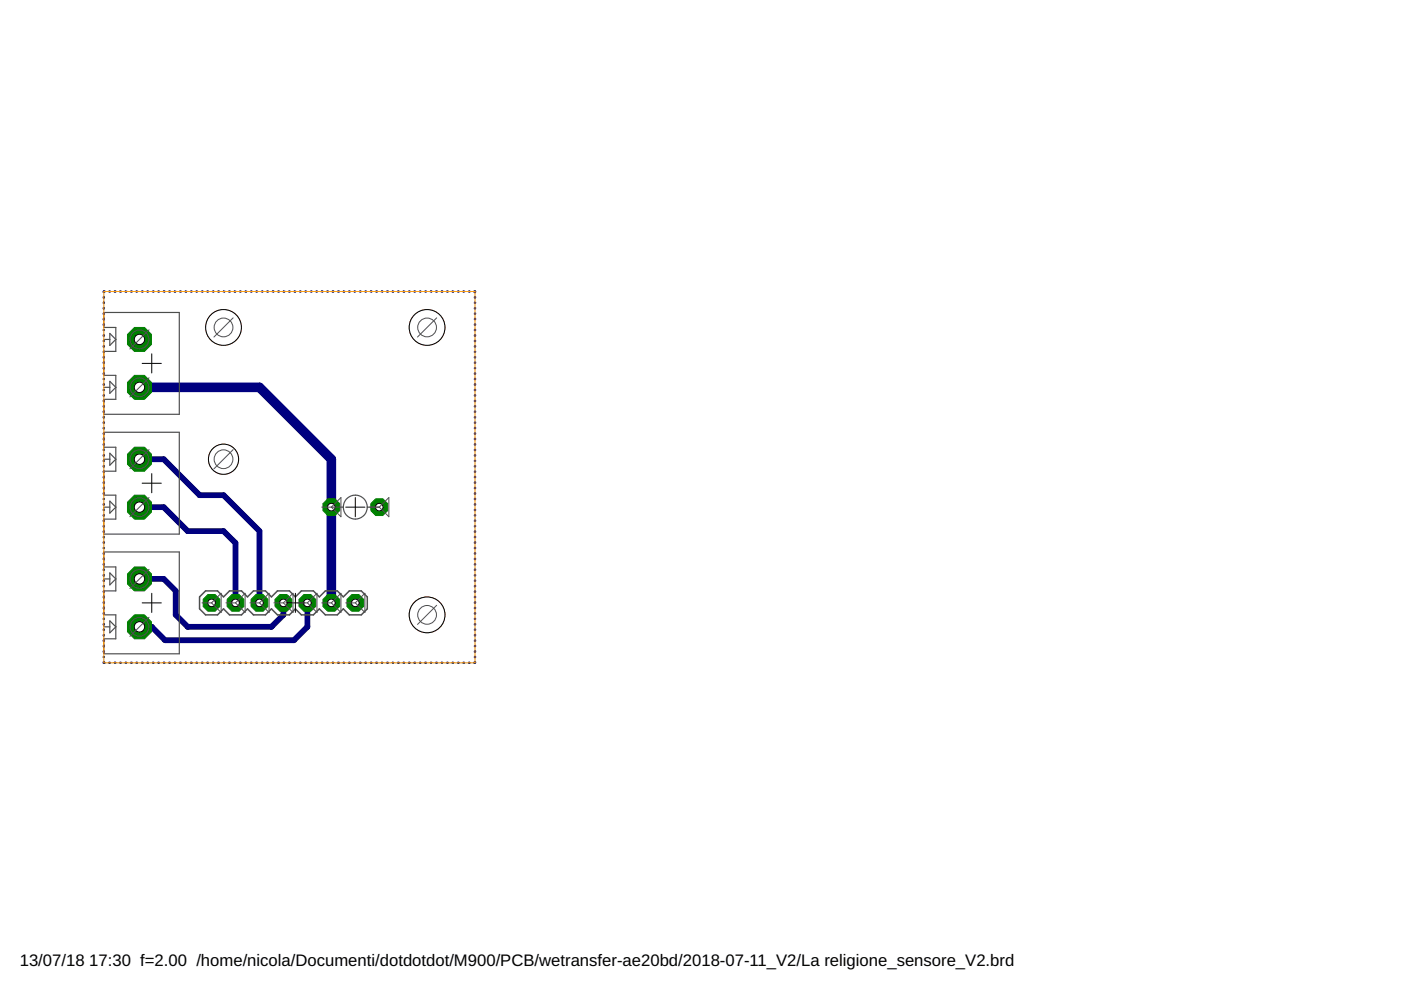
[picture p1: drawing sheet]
<svg xmlns="http://www.w3.org/2000/svg" width="297mm" height="210mm" viewBox="0 0 297 210" stroke-linecap="round" stroke-linejoin="round" font-family="sans-serif">
<g fill="none" stroke="#000080" stroke-width=".51">
<path d="M22 63v.1M22 64.1v.2M22 65.3v.1M22 66.4v.2M22 67.6v.1M22 68.7v.2M22 69.9v.1M22 71.1v.1M22 72.2v.1M22 73.4v.1M22 74.5v.2M22 75.7v.1"/>
<path d="M22 76.8v.2M22 78v.1M22 79.1v.2M22.2 61.8l-.2 .2M23.2 61.8h.1M24.3 61.8h.2M25.5 61.8h.1M26.6 61.8h.2M27.8 61.8h.1M28.9 61.8h.2M30.1 61.8h.1M31.3 61.8h.1"/>
<path d="M32.4 61.8h.2M33.6 61.8h.1M34.7 61.8h.2M35.9 61.8h.1M37 61.8h.2M38.2 61.8h.1M39.3 61.8h.2M40.5 61.8h.1M41.7 61.8h.1M42.8 61.8h.1M44 61.8h.1M45.1 61.8h.2"/>
<path d="M46.3 61.8h.1M47.4 61.8h.2M48.6 61.8h.1M49.7 61.8h.2M50.9 61.8h.1M52 61.8h.2M53.2 61.8h.1M54.4 61.8h.1M55.5 61.8h.1M56.7 61.8h.1M57.8 61.8h.2M59 61.8h.1"/>
<path d="M60.1 61.8h.2M61.3 61.8h.1M62.4 61.8h.2M63.6 61.8h.1M64.7 61.8h.2M65.9 61.8h.2M67.1 61.8h.1M68.2 61.8h.2M69.4 61.8h.1M70.5 61.8h.2M71.7 61.8h.1M72.9 61.8h.1"/>
<path d="M74 61.8h.1M75.2 61.8h.1M76.3 61.8h.2M77.5 61.8h.1M78.6 61.8h.2M79.8 61.8h.1M80.9 61.8h.2M82.1 61.8h.1M83.2 61.8h.2M84.4 61.8h.1M85.6 61.8h.1M86.7 61.8h.1"/>
<path d="M87.9 61.8h.1M89 61.8h.2M90.2 61.8h.1M91.3 61.8h.2M92.5 61.8h.1M93.6 61.8h.2M94.8 61.8h.1M95.9 61.8h.2M97.1 61.8h.1M98.3 61.8h.1M99.4 61.8h.1M100.6 61.8l.1 .2"/>
<path d="M100.7 63v.1M100.7 64.1v.2M100.7 65.3v.1M100.7 66.4v.2M100.7 67.6v.1M100.7 68.7v.2M100.7 69.9v.1M100.7 71.1v.1M100.7 72.2v.1M100.7 73.4v.1M100.7 74.5v.2M100.7 75.7v.1"/>
<path d="M100.7 76.8v.2M100.7 78v.1M100.7 79.1v.2M22 80.3v.1M22 81.4v.2M22 82.6v.2M22 83.8v.1M22 84.9v.2M22 86.1v.1M22 87.2v.2M22 88.4v.1M22 89.6v.1"/>
<path d="M22 90.7v.1M22 91.9v.1M22 93v.2M22 94.2v.1M22 95.3v.2M22 96.5v.1M22 97.6v.2M22 98.8v.1M22 99.9v.2M100.7 80.3v.1M100.7 81.4v.2M100.7 82.6v.2"/>
<path d="M100.7 83.8v.1M100.7 84.9v.2M100.7 86.1v.1M100.7 87.2v.2M100.7 88.4v.1M100.7 89.6v.1M100.7 90.7v.1M100.7 91.9v.1M100.7 93v.2M100.7 94.2v.1M100.7 95.3v.2M100.7 96.5v.1"/>
<path d="M100.7 97.6v.2M100.7 98.8v.1M100.7 99.9v.2M22 101.1v.1M22 102.3v.1M22 103.4v.1M22 104.6v.1M22 105.7v.2M22 106.9v.1M22 108v.2M22 109.2v.1M22 110.3v.2"/>
<path d="M22 111.5v.1M22 112.6v.2M22 113.8v.1M22 115v.1M22 116.1v.2M22 117.3v.1M22 118.4v.2M22 119.6v.1M100.7 101.1v.1M100.7 102.3v.1M100.7 103.4v.1M100.7 104.6v.1"/>
<path d="M100.7 105.7v.2M100.7 106.9v.1M100.7 108v.2M100.7 109.2v.1M100.7 110.3v.2M100.7 111.5v.1M100.7 112.6v.2M100.7 113.8v.1M100.7 115v.1M100.7 116.1v.2M100.7 117.3v.1M100.7 118.4v.2"/>
<path d="M100.7 119.6v.1M22 120.7v.2M22 121.9v.1M22 123.1v.1M22 124.2v.2M22 125.4v.1M22 126.5v.2M22 127.7v.1M22 128.8v.2M22 130v.1M22 131.1v.2M22 132.3v.1"/>
<path d="M22 133.5v.1M22 134.6v.1M22 135.8v.1M22 136.9v.2M22 138.1v.1M22 139.2v.2M100.7 120.7v.2M100.7 121.9v.1M100.7 123.1v.1M100.7 124.2v.2M100.7 125.4v.1M100.7 126.5v.2"/>
<path d="M100.7 127.7v.1M100.7 128.8v.2M100.7 130v.1M100.7 131.1v.2M100.7 132.3v.1M100.7 133.5v.1M100.7 134.6v.1M100.7 135.8v.1M100.7 136.9v.2M100.7 138.1v.1M100.7 139.2v.2M22 140.4l.2 .1"/>
<path d="M23.2 140.5h.1M24.3 140.5h.2M25.5 140.5h.1M26.6 140.5h.2M27.8 140.5h.1M28.9 140.5h.2M30.1 140.5h.1M31.3 140.5h.1M32.4 140.5h.2M33.6 140.5h.1M34.7 140.5h.2M35.9 140.5h.1"/>
<path d="M37 140.5h.2M38.2 140.5h.1M39.3 140.5h.2M40.5 140.5h.1M41.7 140.5h.1M42.8 140.5h.1M44 140.5h.1M45.1 140.5h.2M46.3 140.5h.1M47.4 140.5h.2M48.6 140.5h.1M49.7 140.5h.2"/>
<path d="M50.9 140.5h.1M52 140.5h.2M53.2 140.5h.1M54.4 140.5h.1M55.5 140.5h.1M56.7 140.5h.1M57.8 140.5h.2M59 140.5h.1M60.1 140.5h.2M61.3 140.5h.1M62.4 140.5h.2M63.6 140.5h.1"/>
<path d="M64.7 140.5h.2M65.9 140.5h.2M67.1 140.5h.1M68.2 140.5h.2M69.4 140.5h.1M70.5 140.5h.2M71.7 140.5h.1M72.9 140.5h.1M74 140.5h.1M75.2 140.5h.1M76.3 140.5h.2M77.5 140.5h.1"/>
<path d="M78.6 140.5h.2M79.8 140.5h.1M80.9 140.5h.2M82.1 140.5h.1M83.2 140.5h.2M84.4 140.5h.1M85.6 140.5h.1M86.7 140.5h.1M87.9 140.5h.1M89 140.5h.2M90.2 140.5h.1M91.3 140.5h.2"/>
<path d="M92.5 140.5h.1M93.6 140.5h.2M94.8 140.5h.1M95.9 140.5h.2M97.1 140.5h.1M98.3 140.5h.1M99.4 140.5h.1M100.7 140.4l-.1 .1"/>
</g>
<path d="M29.6 97.4h5.1l7.6 7.6h5.1l7.6 7.6v15.2M29.6 107.5h5.1l5.1 5.1h7.6l2.5 2.5v12.7M29.6 122.7h5.1l2.6 2.6v5.1l2.5 2.5h17.8l2.5-2.5v-2.6M65.2 127.8v5.1l-2.9 2.8h-27.3l-2.8-2.8h-2.6" fill="none" stroke="#000080" stroke-width="1.2"/>
<path d="M29.6 82.1h25.4l15.3 15.3v30.4" fill="none" stroke="#000080" stroke-width="2"/>
<circle cx="29.6" cy="122.7" r="2.75" fill="#008000" stroke="#008000" stroke-width=".21"/>
<circle cx="29.6" cy="122.7" r="1.1" fill="#fff" stroke="#000" stroke-width=".21"/>
<circle cx="29.6" cy="132.9" r="2.75" fill="#008000" stroke="#008000" stroke-width=".21"/>
<circle cx="29.6" cy="132.9" r="1.1" fill="#fff" stroke="#000" stroke-width=".21"/>
<circle cx="44.9" cy="127.8" r="1.93" fill="#008000" stroke="#008000" stroke-width=".21"/>
<circle cx="44.9" cy="127.8" r=".8" fill="#fff" stroke="#000" stroke-width=".21"/>
<circle cx="49.9" cy="127.8" r="1.93" fill="#008000" stroke="#008000" stroke-width=".21"/>
<circle cx="49.9" cy="127.8" r=".8" fill="#fff" stroke="#000" stroke-width=".21"/>
<circle cx="55" cy="127.8" r="1.93" fill="#008000" stroke="#008000" stroke-width=".21"/>
<circle cx="55" cy="127.8" r=".8" fill="#fff" stroke="#000" stroke-width=".21"/>
<circle cx="60.1" cy="127.8" r="1.93" fill="#008000" stroke="#008000" stroke-width=".21"/>
<circle cx="60.1" cy="127.8" r=".8" fill="#fff" stroke="#000" stroke-width=".21"/>
<circle cx="65.2" cy="127.8" r="1.93" fill="#008000" stroke="#008000" stroke-width=".21"/>
<circle cx="65.2" cy="127.8" r=".8" fill="#fff" stroke="#000" stroke-width=".21"/>
<circle cx="70.3" cy="127.8" r="1.93" fill="#008000" stroke="#008000" stroke-width=".21"/>
<circle cx="70.3" cy="127.8" r=".8" fill="#fff" stroke="#000" stroke-width=".21"/>
<circle cx="75.3" cy="127.8" r="1.93" fill="#008000" stroke="#008000" stroke-width=".21"/>
<circle cx="75.3" cy="127.8" r=".8" fill="#fff" stroke="#000" stroke-width=".21"/>
<circle cx="29.6" cy="72" r="2.75" fill="#008000" stroke="#008000" stroke-width=".21"/>
<circle cx="29.6" cy="72" r="1.1" fill="#fff" stroke="#000" stroke-width=".21"/>
<circle cx="29.6" cy="82.1" r="2.75" fill="#008000" stroke="#008000" stroke-width=".21"/>
<circle cx="29.6" cy="82.1" r="1.1" fill="#fff" stroke="#000" stroke-width=".21"/>
<circle cx="29.6" cy="97.4" r="2.75" fill="#008000" stroke="#008000" stroke-width=".21"/>
<circle cx="29.6" cy="97.4" r="1.1" fill="#fff" stroke="#000" stroke-width=".21"/>
<circle cx="29.6" cy="107.5" r="2.75" fill="#008000" stroke="#008000" stroke-width=".21"/>
<circle cx="29.6" cy="107.5" r="1.1" fill="#fff" stroke="#000" stroke-width=".21"/>
<circle cx="80.4" cy="107.5" r="1.93" fill="#008000" stroke="#008000" stroke-width=".21"/>
<circle cx="80.4" cy="107.5" r=".8" fill="#fff" stroke="#000" stroke-width=".21"/>
<circle cx="70.3" cy="107.5" r="1.93" fill="#008000" stroke="#008000" stroke-width=".21"/>
<circle cx="70.3" cy="107.5" r=".8" fill="#fff" stroke="#000" stroke-width=".21"/>
<g fill="none" stroke="#505050" stroke-width=".25">
<path d="M22 66.3h16v21.5h-16v-3.1h2.6v-5.1h-2.6v-5.1h2.6v-5.1h-2.6zM22 72h1.3M23.3 70.7l1.3 1.3-1.3 1.2zM22 91.7h16v21.5h-16v-3.1h2.6v-5.1h-2.6v-5.1h2.6v-5.1h-2.6zM22 82.1h1.3M22 97.4h1.3M23.3 80.9l1.3 1.2-1.3 1.3zM23.3 96.1l1.3 1.3-1.3 1.2zM22 117h16v21.6h-16v-3.2h2.6v-5h-2.6v-5.1h2.6v-5.1h-2.6zM22 107.5h1.3M23.3 106.3l1.3 1.2-1.3 1.3zM70.3 107.5h2.5"/>
<path d="M72.8 107.5a2.54 2.54 0 0 1 2.5-2.5 2.54 2.54 0 0 1 2.6 2.5M72.8 107.5a2.54 2.54 0 0 0 2.5 2.6 2.54 2.54 0 0 0 2.6-2.6M77.9 107.5h2.5M22 122.7h1.3M22 132.9h1.3M23.3 121.5l1.3 1.2-1.3 1.3zM23.3 131.6l1.3 1.3-1.3 1.3z"/>
</g>
<path d="M43.6 125.3h2.5l1.3 1.3 1.3-1.3h2.5l1.3 1.3 1.2-1.3h2.6l1.3 1.3 1.2-1.3h2.6l1.2 1.3 1.3-1.3h2.5l1.3 1.3 1.3-1.3h2.5l1.3 1.3 1.3-1.3h2.5l1.3 1.3v2.5l-1.3 1.3h-2.5l-1.3-1.3-1.3 1.3h-2.5l-1.3-1.3-1.3 1.3h-2.5l-1.3-1.3-1.2 1.3h-2.6l-1.2-1.3-1.3 1.3h-2.6l-1.2-1.3-1.3 1.3h-2.5l-1.3-1.3-1.3 1.3h-2.5l-1.3-1.3v-2.5z" fill="none" stroke="#505050" stroke-width=".32"/>
<path d="M30.1 77h4.1M32.2 75v4.1M30.1 102.4h4.1M32.2 100.4v4.1M73.3 107.5h4.1M75.3 105.5v4.1M30.1 127.8h4.1M32.2 125.8v4.1M60.6 127.8h4.1M62.6 125.8v4.1" fill="none" stroke="#000" stroke-width=".21"/>
<g fill="none" stroke="#f90" stroke-width=".21">
<path d="M22 61.8h78.7v78.7h-78.7z"/>
<circle cx="47.4" cy="97.4" r="3.2"/>
</g>
<circle cx="47.4" cy="97.4" r="3.2" fill="#fff" stroke="#000" stroke-width=".21"/>
<circle cx="90.6" cy="69.4" r="3.8" fill="none" stroke="#f90" stroke-width=".21"/>
<circle cx="90.6" cy="69.4" r="3.8" fill="#fff" stroke="#000" stroke-width=".21"/>
<circle cx="90.6" cy="130.4" r="3.8" fill="none" stroke="#f90" stroke-width=".21"/>
<circle cx="90.6" cy="130.4" r="3.8" fill="#fff" stroke="#000" stroke-width=".21"/>
<circle cx="47.4" cy="69.4" r="3.8" fill="none" stroke="#f90" stroke-width=".21"/>
<circle cx="47.4" cy="69.4" r="3.8" fill="#fff" stroke="#000" stroke-width=".21"/>
<g fill="none" stroke="#505050" stroke-width=".21">
<path d="M31.6 69.9l-4.1 4.1M49.4 67.4l-4 4.1M92.6 67.4l-4.1 4.1M31.6 80.1l-4.1 4.1M31.6 95.3l-4.1 4.1M49.4 95.3l-4 4.1M31.6 105.5l-4.1 4.1M68.2 107.5h2.1M70.3 107.5l2-2v4.1zM78.4 107.5h2M82.4 105.5v4.1l-2-2.1zM31.6 120.7l-4.1 4.1"/>
<path d="M31.6 130.9l-4.1 4M42.8 127.8h2.1M46.9 125.8v4.1l-2-2.1zM47.9 127.8h2M52 125.8v4.1l-2.1-2.1zM53 127.8h2M57 125.8v4.1l-2-2.1zM58.1 127.8h2M62.1 125.8v4.1l-2-2.1zM63.1 127.8h2.1M67.2 125.8v4.1l-2-2.1zM68.2 127.8h2.1"/>
<path d="M72.3 125.8v4.1l-2-2.1zM73.3 127.8h2M77.4 125.8v4.1l-2.1-2.1zM92.6 128.3l-4.1 4.1"/>
<circle cx="29.6" cy="72" r="1.99"/>
<circle cx="47.4" cy="69.4" r="1.99"/>
<circle cx="90.6" cy="69.4" r="1.99"/>
<circle cx="29.6" cy="82.1" r="1.99"/>
<circle cx="29.6" cy="97.4" r="1.99"/>
<circle cx="47.4" cy="97.4" r="1.99"/>
<circle cx="29.6" cy="107.5" r="1.99"/>
<circle cx="29.6" cy="122.7" r="1.99"/>
<circle cx="29.6" cy="132.9" r="1.99"/>
<circle cx="90.6" cy="130.4" r="1.99"/>
</g>
<g font-size="3.5">
<text x="4.2" y="204.7">13/07/18</text>
<text x="18.9" y="204.7">17:30 f=2.00 /home/nicola/Documenti/dotdotdot/M900/PCB/wetransfer-ae20bd/2018-07-11_V2/La religione_sensore_V2.brd</text>
</g>
</svg>
